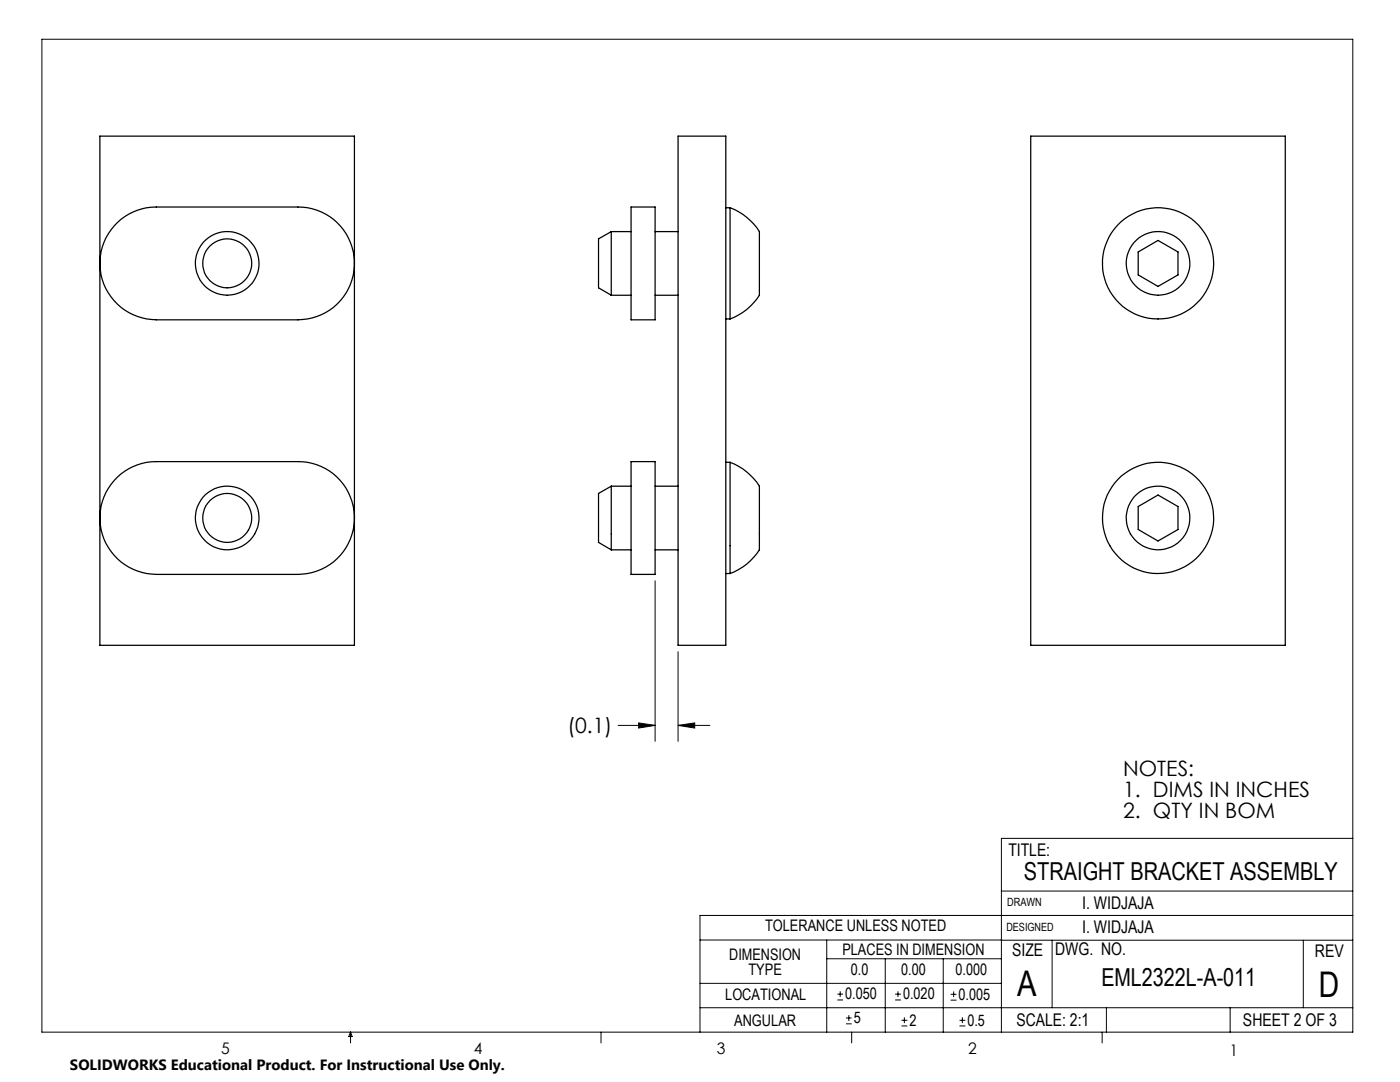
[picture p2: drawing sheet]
<svg xmlns="http://www.w3.org/2000/svg" width="279mm" height="216mm" viewBox="0 0 279 216" stroke-linecap="round" stroke-linejoin="round" font-family="sans-serif">
<g fill="none" stroke="#000" stroke-width=".2">
<path d="M8.4 7.8h261.6v198.2h-261.6zM130.7 115.9v32M135.3 130v17.9M123.4 144.7h7.3M127.5 144.3l3.2 .4-3.2 .6zM135.3 144.7l3.3-.4v1zM135.3 144.7h6.4M199.8 177.8h70.2M270 167.3h-70.2v38.7M139.7 187.6h60.2M139.7 196.2h60.1M165 187.6v18.4"/>
<path d="M165 191.3h34.8M167.1 199.5h1.1M167.1 198.4h1.1M167.7 197.8v1.1M176.7 191.3v14.7M178.6 199.5h1.2M178.6 198.4h1.2M179.2 197.8v1.1M188.2 191.3v14.7M189.7 199.6h1.2M189.7 198.4h1.2M190.3 197.8v1.2"/>
<path d="M199.8 187.6h70.2M210 187.6v13.5M260.1 187.6v13.5M270 182.7h-130.3v23.3M70 206v2.1M70 206l.3 .8h-.7zM119.9 206v2.1M139.7 201.1h130.3M168.8 204.3h1.2M168.8 203.1h1.2M169.4 202.6v1.1M170 206v2.1"/>
<path d="M179.9 204.7h1.2M179.9 203.6h1.2M180.5 203v1.2M191.5 204.7h1.2M191.5 203.6h1.2M192.1 203v1.2M220 206v2.1M220.8 201.1v4.9M245.5 201.1v4.9"/>
</g>
<path d="M127.5 144.3l3.2 .4-3.2 .6zM135.3 144.7l3.3-.4v1z" fill="#000"/>
<g fill="none" stroke="#000" stroke-width=".25">
<path d="M19.9 27.2h50.8v101.6h-50.8zM135.3 27.2h9.6v101.6h-9.6zM205.7 27.2h50.8v101.6h-50.8zM23.4 44.4a11.2 11.2 0 0 1 7.8-3.1h28.3a11.3 11.3 0 0 1 11.2 11.3 11.3 11.3 0 0 1-11.2 11.2h-28.3a11.3 11.3 0 0 1-10.5-7.1 11.3 11.3 0 0 1 2.7-12.3zM122 46.2v12.7M122 46.2l-2.5 1.5v9.7l2.5 1.5M122 46.2h3.9M122 58.9h3.9M125.9 41.3h4.8v22.5h-4.8zM130.7 46.2h4.6M130.7 58.9h4.6M144.9 41.5h.8"/>
<path d="M145.7 41.5a11.6 11.6 0 0 1 5.9 4.8v11.2a2.81 2.81 0 0 1-1.2 2.9 11.5 11.5 0 0 1-4.7 3.2M145.7 41.5v22.1M227.2 50.3l3.9-2.3 4 2.3v4.6l-4 2.3-3.9-2.3zM144.9 63.6h.8M23.4 95.2a11.2 11.2 0 0 1 7.8-3.1h28.3a11.3 11.3 0 0 1 11.2 11.3 11.3 11.3 0 0 1-11.2 11.2h-28.3a11.3 11.3 0 0 1-10.5-7.1 11.3 11.3 0 0 1 2.7-12.3zM122 97l-2.5 1.5v9.7l2.5 1.5M122 97v12.7M122 97h3.9M125.9 92.1h4.8v22.5h-4.8zM130.7 97h4.6M144.9 92.3h.8M145.7 92.3a11.6 11.6 0 0 1 5.9 4.8v11.1a2.91 2.91 0 0 1-1.2 3 11.5 11.5 0 0 1-4.7 3.2"/>
<path d="M145.7 92.3v22.1M122 109.7h3.9M130.7 109.7h4.6M144.9 114.4h.8M227.2 101.1l3.9-2.3 4 2.3v4.6l-4 2.3-3.9-2.3z"/>
<circle cx="45.3" cy="52.5" r="4.9"/>
<circle cx="45.3" cy="52.6" r="6.4"/>
<circle cx="231.1" cy="52.5" r="11.1"/>
<circle cx="231.1" cy="52.6" r="6.4"/>
<circle cx="45.3" cy="103.4" r="4.9"/>
<circle cx="45.3" cy="103.3" r="6.3"/>
<circle cx="231.1" cy="103.4" r="6.4"/>
<circle cx="231.1" cy="103.3" r="11.1"/>
</g>
<g font-size="7.1">
<text x="203" y="198.7">A</text>
<text x="263.2" y="198.9">D</text>
</g>
<g font-size="4.9">
<text x="204.3" y="175.7">STRAIGHT BRACKET ASSEMBLY</text>
<text x="219.8" y="196.7">EML2322L-A-011</text>
</g>
<g font-size="4.2">
<text x="113.2" y="146.3">(0.1)</text>
<text x="224.2" y="154.8">NOTES:</text>
<text x="224.2" y="158.9">1. DIMS IN INCHES</text>
<text x="224.2" y="163.1">2. QTY IN BOM</text>
</g>
<g font-size="3.5">
<text x="201.2" y="170.7">TITLE:</text>
<text x="216" y="181.4">I. WIDJAJA</text>
<text x="202" y="190.7">SIZE</text>
<text x="210.6" y="190.6">DWG. NO.</text>
<text x="216" y="186.2">I. WIDJAJA</text>
<text x="262.4" y="190.9">REV</text>
<text x="202.9" y="204.6">SCALE: 2:1</text>
<text x="248.1" y="204.6">SHEET 2 OF 3</text>
</g>
<g font-size="3.2">
<text x="152.7" y="185.7">TOLERANCE UNLESS NOTED</text>
<text x="145.5" y="191.5">DIMENSION</text>
<text x="168.1" y="190.5">PLACES IN DIMENSION</text>
<text x="149.4" y="194.6">TYPE</text>
<text x="169.8" y="194.6">0.0</text>
<text x="179.8" y="194.6">0.00</text>
<text x="190.7" y="194.6">0.000</text>
<text x="144.7" y="199.6">LOCATIONAL</text>
<text x="168.7" y="199.4">0.050</text>
<text x="180.2" y="199.4">0.020</text>
<text x="191.3" y="199.5">0.005</text>
<text x="146.5" y="204.6">ANGULAR</text>
<text x="170.4" y="204.2">5</text>
<text x="181.5" y="204.6">2</text>
<text x="193.1" y="204.6">0.5</text>
<text x="44.2" y="210.4">5</text>
<text x="94.6" y="210.3">4</text>
<text x="143.1" y="210.4">3</text>
<text x="193.2" y="210.3">2</text>
<text x="245.4" y="210.6">1</text>
</g>
<text font-size="3" x="14" y="213.5">SOLIDWORKS Educational Product. For Instructional Use Only.</text>
<g font-size="2.3">
<text x="200.8" y="185.7">DESIGNED</text>
<text x="201" y="180.9">DRAWN</text>
</g>
</svg>
